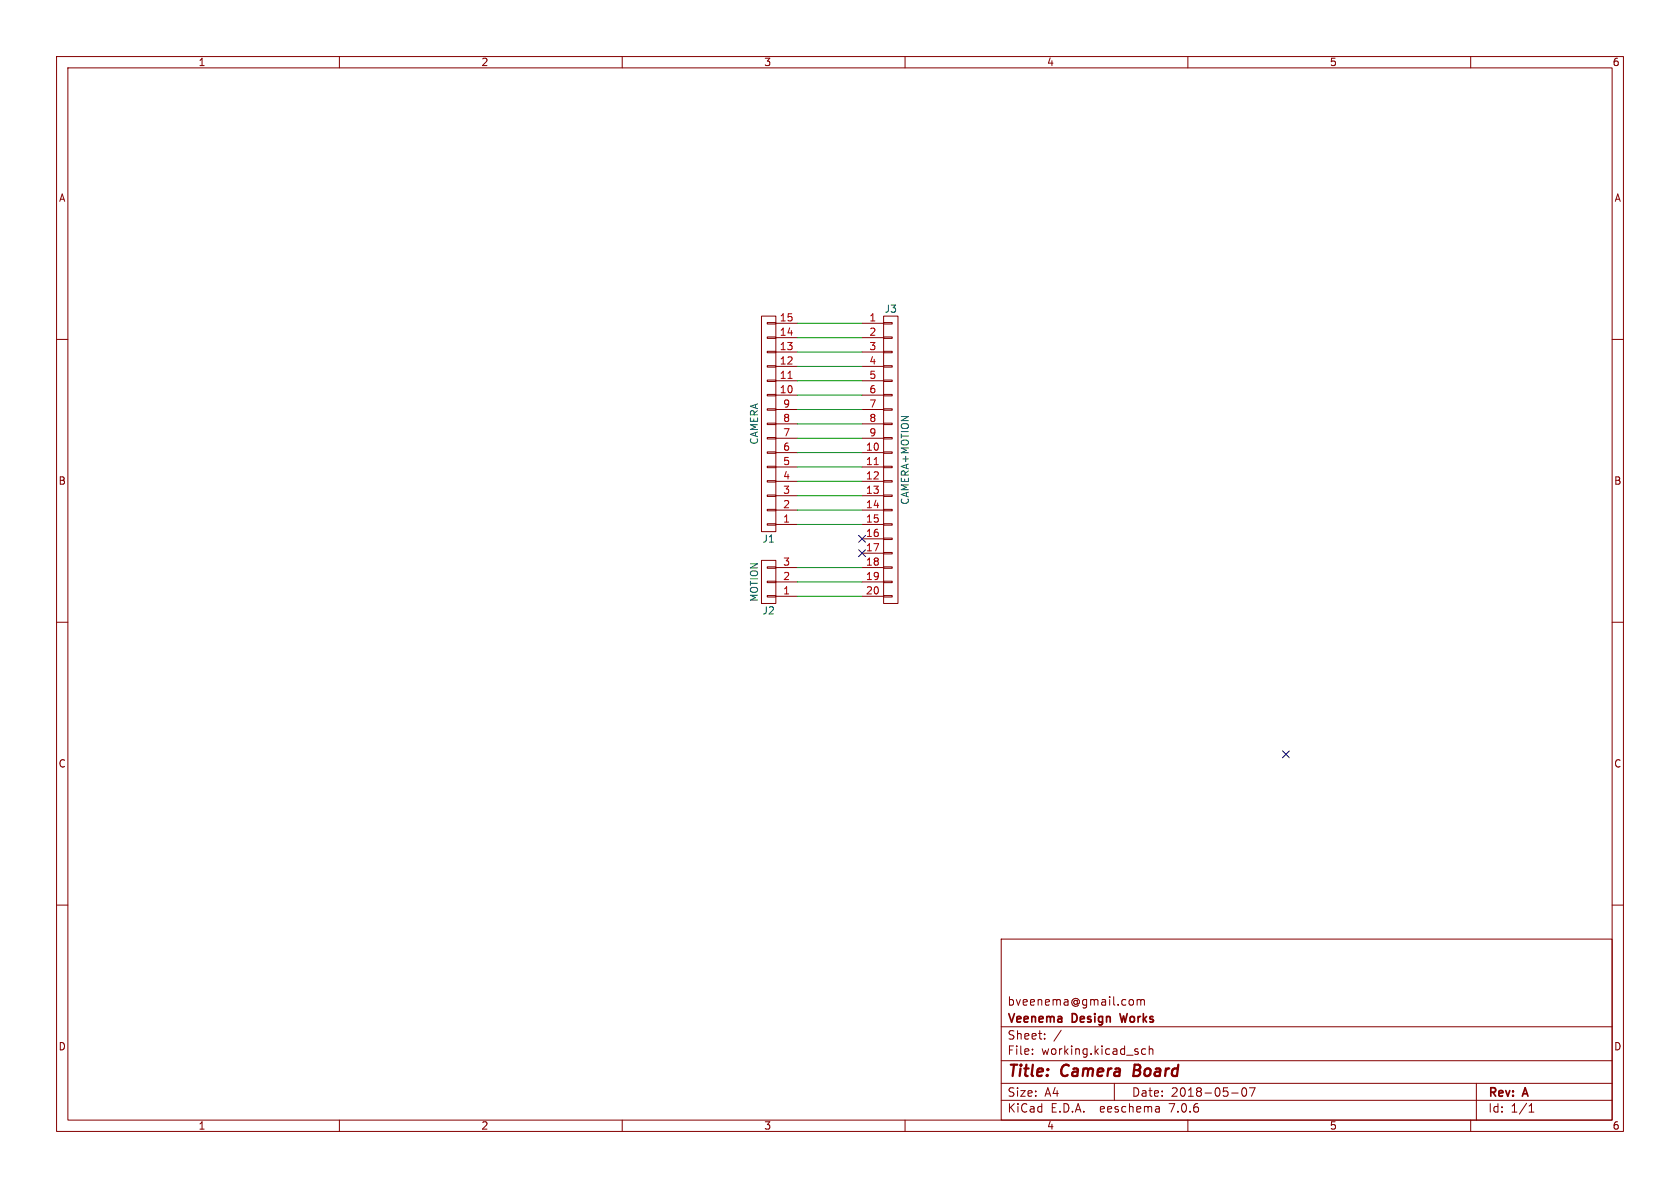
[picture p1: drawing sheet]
(kicad_sch (version 20230121) (generator eeschema)

 (paper "A4")

 (title_block
  (title "Camera Board")
  (date "2018-05-07")
  (rev "A")
  (company "Veenema Design Works")
  (comment 1 "bveenema@gmail.com"))

 (lib_symbols
  (symbol "CameraBoard-rescue:CONN_01X03" (pin_names (offset 1.016) hide) (in_bom yes) (on_board yes)
   (property "Reference" "J" (at 0 5.08 0) (effects (font (size 1.27 1.27))))
   (property "Value" "CONN_01X03" (at 2.54 0 90) (effects (font (size 1.27 1.27))))
   (property "Footprint" "" (at 0 0 0) (effects (font (size 1.27 1.27)) hide))
   (property "Datasheet" "" (at 0 0 0) (effects (font (size 1.27 1.27)) hide))
   (symbol "CONN_01X03_0_1"
    (rectangle (start -1.27 -2.413) (end 0.254 -2.667) (stroke (width 0) (type solid)) (fill (type none)))
    (rectangle (start -1.27 0.127) (end 0.254 -0.127) (stroke (width 0) (type solid)) (fill (type none)))
    (rectangle (start -1.27 2.667) (end 0.254 2.413) (stroke (width 0) (type solid)) (fill (type none)))
    (rectangle (start -1.27 3.81) (end 1.27 -3.81) (stroke (width 0) (type solid)) (fill (type none))))
   (symbol "CONN_01X03_1_1"
    (pin passive line (at -5.08 2.54 0) (length 3.81) (name "P1" (effects (font (size 1.27 1.27)))) (number "1" (effects (font (size 1.27 1.27)))))
    (pin passive line (at -5.08 0 0) (length 3.81) (name "P2" (effects (font (size 1.27 1.27)))) (number "2" (effects (font (size 1.27 1.27)))))
    (pin passive line (at -5.08 -2.54 0) (length 3.81) (name "P3" (effects (font (size 1.27 1.27)))) (number "3" (effects (font (size 1.27 1.27)))))))
  (symbol "CameraBoard-rescue:CONN_01X15" (pin_names (offset 1.016) hide) (in_bom yes) (on_board yes)
   (property "Reference" "J" (at 0 20.32 0) (effects (font (size 1.27 1.27))))
   (property "Value" "CONN_01X15" (at 2.54 0 90) (effects (font (size 1.27 1.27))))
   (property "Footprint" "" (at 0 0 0) (effects (font (size 1.27 1.27)) hide))
   (property "Datasheet" "" (at 0 0 0) (effects (font (size 1.27 1.27)) hide))
   (symbol "CONN_01X15_0_1"
    (rectangle (start -1.27 -17.653) (end 0.254 -17.907) (stroke (width 0) (type solid)) (fill (type none)))
    (rectangle (start -1.27 -15.113) (end 0.254 -15.367) (stroke (width 0) (type solid)) (fill (type none)))
    (rectangle (start -1.27 -12.573) (end 0.254 -12.827) (stroke (width 0) (type solid)) (fill (type none)))
    (rectangle (start -1.27 -10.033) (end 0.254 -10.287) (stroke (width 0) (type solid)) (fill (type none)))
    (rectangle (start -1.27 -7.493) (end 0.254 -7.747) (stroke (width 0) (type solid)) (fill (type none)))
    (rectangle (start -1.27 -4.953) (end 0.254 -5.207) (stroke (width 0) (type solid)) (fill (type none)))
    (rectangle (start -1.27 -2.413) (end 0.254 -2.667) (stroke (width 0) (type solid)) (fill (type none)))
    (rectangle (start -1.27 0.127) (end 0.254 -0.127) (stroke (width 0) (type solid)) (fill (type none)))
    (rectangle (start -1.27 2.667) (end 0.254 2.413) (stroke (width 0) (type solid)) (fill (type none)))
    (rectangle (start -1.27 5.207) (end 0.254 4.953) (stroke (width 0) (type solid)) (fill (type none)))
    (rectangle (start -1.27 7.747) (end 0.254 7.493) (stroke (width 0) (type solid)) (fill (type none)))
    (rectangle (start -1.27 10.287) (end 0.254 10.033) (stroke (width 0) (type solid)) (fill (type none)))
    (rectangle (start -1.27 12.827) (end 0.254 12.573) (stroke (width 0) (type solid)) (fill (type none)))
    (rectangle (start -1.27 15.367) (end 0.254 15.113) (stroke (width 0) (type solid)) (fill (type none)))
    (rectangle (start -1.27 17.907) (end 0.254 17.653) (stroke (width 0) (type solid)) (fill (type none)))
    (rectangle (start -1.27 19.05) (end 1.27 -19.05) (stroke (width 0) (type solid)) (fill (type none))))
   (symbol "CONN_01X15_1_1"
    (pin passive line (at -5.08 17.78 0) (length 3.81) (name "P1" (effects (font (size 1.27 1.27)))) (number "1" (effects (font (size 1.27 1.27)))))
    (pin passive line (at -5.08 -5.08 0) (length 3.81) (name "P10" (effects (font (size 1.27 1.27)))) (number "10" (effects (font (size 1.27 1.27)))))
    (pin passive line (at -5.08 -7.62 0) (length 3.81) (name "P11" (effects (font (size 1.27 1.27)))) (number "11" (effects (font (size 1.27 1.27)))))
    (pin passive line (at -5.08 -10.16 0) (length 3.81) (name "P12" (effects (font (size 1.27 1.27)))) (number "12" (effects (font (size 1.27 1.27)))))
    (pin passive line (at -5.08 -12.7 0) (length 3.81) (name "P13" (effects (font (size 1.27 1.27)))) (number "13" (effects (font (size 1.27 1.27)))))
    (pin passive line (at -5.08 -15.24 0) (length 3.81) (name "P14" (effects (font (size 1.27 1.27)))) (number "14" (effects (font (size 1.27 1.27)))))
    (pin passive line (at -5.08 -17.78 0) (length 3.81) (name "P15" (effects (font (size 1.27 1.27)))) (number "15" (effects (font (size 1.27 1.27)))))
    (pin passive line (at -5.08 15.24 0) (length 3.81) (name "P2" (effects (font (size 1.27 1.27)))) (number "2" (effects (font (size 1.27 1.27)))))
    (pin passive line (at -5.08 12.7 0) (length 3.81) (name "P3" (effects (font (size 1.27 1.27)))) (number "3" (effects (font (size 1.27 1.27)))))
    (pin passive line (at -5.08 10.16 0) (length 3.81) (name "P4" (effects (font (size 1.27 1.27)))) (number "4" (effects (font (size 1.27 1.27)))))
    (pin passive line (at -5.08 7.62 0) (length 3.81) (name "P5" (effects (font (size 1.27 1.27)))) (number "5" (effects (font (size 1.27 1.27)))))
    (pin passive line (at -5.08 5.08 0) (length 3.81) (name "P6" (effects (font (size 1.27 1.27)))) (number "6" (effects (font (size 1.27 1.27)))))
    (pin passive line (at -5.08 2.54 0) (length 3.81) (name "P7" (effects (font (size 1.27 1.27)))) (number "7" (effects (font (size 1.27 1.27)))))
    (pin passive line (at -5.08 0 0) (length 3.81) (name "P8" (effects (font (size 1.27 1.27)))) (number "8" (effects (font (size 1.27 1.27)))))
    (pin passive line (at -5.08 -2.54 0) (length 3.81) (name "P9" (effects (font (size 1.27 1.27)))) (number "9" (effects (font (size 1.27 1.27)))))))
  (symbol "CameraBoard-rescue:CONN_01X20" (pin_names (offset 1.016) hide) (in_bom yes) (on_board yes)
   (property "Reference" "J" (at 0 26.67 0) (effects (font (size 1.27 1.27))))
   (property "Value" "CONN_01X20" (at 2.54 0 90) (effects (font (size 1.27 1.27))))
   (property "Footprint" "" (at 0 0 0) (effects (font (size 1.27 1.27)) hide))
   (property "Datasheet" "" (at 0 0 0) (effects (font (size 1.27 1.27)) hide))
   (symbol "CONN_01X20_0_1"
    (rectangle (start -1.27 -25.4) (end 1.27 25.4) (stroke (width 0) (type solid)) (fill (type none)))
    (rectangle (start -1.27 -24.003) (end 0.254 -24.257) (stroke (width 0) (type solid)) (fill (type none)))
    (rectangle (start -1.27 -21.463) (end 0.254 -21.717) (stroke (width 0) (type solid)) (fill (type none)))
    (rectangle (start -1.27 -18.923) (end 0.254 -19.177) (stroke (width 0) (type solid)) (fill (type none)))
    (rectangle (start -1.27 -16.383) (end 0.254 -16.637) (stroke (width 0) (type solid)) (fill (type none)))
    (rectangle (start -1.27 -13.843) (end 0.254 -14.097) (stroke (width 0) (type solid)) (fill (type none)))
    (rectangle (start -1.27 -11.303) (end 0.254 -11.557) (stroke (width 0) (type solid)) (fill (type none)))
    (rectangle (start -1.27 -8.763) (end 0.254 -9.017) (stroke (width 0) (type solid)) (fill (type none)))
    (rectangle (start -1.27 -6.223) (end 0.254 -6.477) (stroke (width 0) (type solid)) (fill (type none)))
    (rectangle (start -1.27 -3.683) (end 0.254 -3.937) (stroke (width 0) (type solid)) (fill (type none)))
    (rectangle (start -1.27 -1.143) (end 0.254 -1.397) (stroke (width 0) (type solid)) (fill (type none)))
    (rectangle (start -1.27 1.397) (end 0.254 1.143) (stroke (width 0) (type solid)) (fill (type none)))
    (rectangle (start -1.27 3.937) (end 0.254 3.683) (stroke (width 0) (type solid)) (fill (type none)))
    (rectangle (start -1.27 6.477) (end 0.254 6.223) (stroke (width 0) (type solid)) (fill (type none)))
    (rectangle (start -1.27 9.017) (end 0.254 8.763) (stroke (width 0) (type solid)) (fill (type none)))
    (rectangle (start -1.27 11.557) (end 0.254 11.303) (stroke (width 0) (type solid)) (fill (type none)))
    (rectangle (start -1.27 14.097) (end 0.254 13.843) (stroke (width 0) (type solid)) (fill (type none)))
    (rectangle (start -1.27 16.637) (end 0.254 16.383) (stroke (width 0) (type solid)) (fill (type none)))
    (rectangle (start -1.27 19.177) (end 0.254 18.923) (stroke (width 0) (type solid)) (fill (type none)))
    (rectangle (start -1.27 21.717) (end 0.254 21.463) (stroke (width 0) (type solid)) (fill (type none)))
    (rectangle (start -1.27 24.257) (end 0.254 24.003) (stroke (width 0) (type solid)) (fill (type none))))
   (symbol "CONN_01X20_1_1"
    (pin passive line (at -5.08 24.13 0) (length 3.81) (name "P1" (effects (font (size 1.27 1.27)))) (number "1" (effects (font (size 1.27 1.27)))))
    (pin passive line (at -5.08 1.27 0) (length 3.81) (name "P10" (effects (font (size 1.27 1.27)))) (number "10" (effects (font (size 1.27 1.27)))))
    (pin passive line (at -5.08 -1.27 0) (length 3.81) (name "P11" (effects (font (size 1.27 1.27)))) (number "11" (effects (font (size 1.27 1.27)))))
    (pin passive line (at -5.08 -3.81 0) (length 3.81) (name "P12" (effects (font (size 1.27 1.27)))) (number "12" (effects (font (size 1.27 1.27)))))
    (pin passive line (at -5.08 -6.35 0) (length 3.81) (name "P13" (effects (font (size 1.27 1.27)))) (number "13" (effects (font (size 1.27 1.27)))))
    (pin passive line (at -5.08 -8.89 0) (length 3.81) (name "P14" (effects (font (size 1.27 1.27)))) (number "14" (effects (font (size 1.27 1.27)))))
    (pin passive line (at -5.08 -11.43 0) (length 3.81) (name "P15" (effects (font (size 1.27 1.27)))) (number "15" (effects (font (size 1.27 1.27)))))
    (pin passive line (at -5.08 -13.97 0) (length 3.81) (name "P16" (effects (font (size 1.27 1.27)))) (number "16" (effects (font (size 1.27 1.27)))))
    (pin passive line (at -5.08 -16.51 0) (length 3.81) (name "P17" (effects (font (size 1.27 1.27)))) (number "17" (effects (font (size 1.27 1.27)))))
    (pin passive line (at -5.08 -19.05 0) (length 3.81) (name "P18" (effects (font (size 1.27 1.27)))) (number "18" (effects (font (size 1.27 1.27)))))
    (pin passive line (at -5.08 -21.59 0) (length 3.81) (name "P19" (effects (font (size 1.27 1.27)))) (number "19" (effects (font (size 1.27 1.27)))))
    (pin passive line (at -5.08 21.59 0) (length 3.81) (name "P2" (effects (font (size 1.27 1.27)))) (number "2" (effects (font (size 1.27 1.27)))))
    (pin passive line (at -5.08 -24.13 0) (length 3.81) (name "P20" (effects (font (size 1.27 1.27)))) (number "20" (effects (font (size 1.27 1.27)))))
    (pin passive line (at -5.08 19.05 0) (length 3.81) (name "P3" (effects (font (size 1.27 1.27)))) (number "3" (effects (font (size 1.27 1.27)))))
    (pin passive line (at -5.08 16.51 0) (length 3.81) (name "P4" (effects (font (size 1.27 1.27)))) (number "4" (effects (font (size 1.27 1.27)))))
    (pin passive line (at -5.08 13.97 0) (length 3.81) (name "P5" (effects (font (size 1.27 1.27)))) (number "5" (effects (font (size 1.27 1.27)))))
    (pin passive line (at -5.08 11.43 0) (length 3.81) (name "P6" (effects (font (size 1.27 1.27)))) (number "6" (effects (font (size 1.27 1.27)))))
    (pin passive line (at -5.08 8.89 0) (length 3.81) (name "P7" (effects (font (size 1.27 1.27)))) (number "7" (effects (font (size 1.27 1.27)))))
    (pin passive line (at -5.08 6.35 0) (length 3.81) (name "P8" (effects (font (size 1.27 1.27)))) (number "8" (effects (font (size 1.27 1.27)))))
    (pin passive line (at -5.08 3.81 0) (length 3.81) (name "P9" (effects (font (size 1.27 1.27)))) (number "9" (effects (font (size 1.27 1.27))))))))


 (no_connect (at 152.4 97.79))
 (no_connect (at 152.4 95.25))
 (no_connect (at 227.33 133.35))

 (wire (pts (xy 140.97 62.23) (xy 152.4 62.23)) (stroke (width 0) (type default)))
 (wire (pts (xy 140.97 90.17) (xy 152.4 90.17)) (stroke (width 0) (type default)))
 (wire (pts (xy 140.97 100.33) (xy 152.4 100.33)) (stroke (width 0) (type default)))
 (wire (pts (xy 140.97 85.09) (xy 152.4 85.09)) (stroke (width 0) (type default)))
 (wire (pts (xy 140.97 69.85) (xy 152.4 69.85)) (stroke (width 0) (type default)))
 (wire (pts (xy 140.97 67.31) (xy 152.4 67.31)) (stroke (width 0) (type default)))
 (wire (pts (xy 152.4 82.55) (xy 140.97 82.55)) (stroke (width 0) (type default)))
 (wire (pts (xy 152.4 92.71) (xy 140.97 92.71)) (stroke (width 0) (type default)))
 (wire (pts (xy 152.4 59.69) (xy 140.97 59.69)) (stroke (width 0) (type default)))
 (wire (pts (xy 140.97 80.01) (xy 152.4 80.01)) (stroke (width 0) (type default)))
 (wire (pts (xy 152.4 102.87) (xy 140.97 102.87)) (stroke (width 0) (type default)))
 (wire (pts (xy 140.97 105.41) (xy 152.4 105.41)) (stroke (width 0) (type default)))
 (wire (pts (xy 152.4 87.63) (xy 140.97 87.63)) (stroke (width 0) (type default)))
 (wire (pts (xy 152.4 77.47) (xy 140.97 77.47)) (stroke (width 0) (type default)))
 (wire (pts (xy 140.97 74.93) (xy 152.4 74.93)) (stroke (width 0) (type default)))
 (wire (pts (xy 152.4 72.39) (xy 140.97 72.39)) (stroke (width 0) (type default)))
 (wire (pts (xy 140.97 64.77) (xy 152.4 64.77)) (stroke (width 0) (type default)))
 (wire (pts (xy 140.97 57.15) (xy 152.4 57.15)) (stroke (width 0) (type default)))

 (symbol (lib_id "CameraBoard-rescue:CONN_01X15") (at 135.89 74.93 180) (unit 1) (in_bom yes) (on_board yes) (dnp no)
  (property "Reference" "J1" (at 135.89 95.25 0) (effects (font (size 1.27 1.27))))
  (property "Value" "CAMERA" (at 133.35 74.93 90) (effects (font (size 1.27 1.27))))
  (property "Footprint" "Connector_FFC-FPC:TE_1-84953-5_1x15_P1.0mm_Horizontal" (at 135.89 74.93 0) (effects (font (size 1.27 1.27)) hide))
  (property "Datasheet" "http://www.te.com/commerce/DocumentDelivery/DDEController?Action=srchrtrv&DocNm=84953&DocType=Customer+Drawing&DocLang=English" (at 135.89 74.93 0) (effects (font (size 1.27 1.27)) hide))
  (property "MPN" "1-84953-5" (at 135.89 74.93 0) (effects (font (size 1.524 1.524)) hide))
  (property "Alt MPN" "ZF1-15-01-T-WT" (at 135.89 74.93 0) (effects (font (size 1.524 1.524)) hide)) (pin "1") (pin "10") (pin "11") (pin "12") (pin "13") (pin "14") (pin "15") (pin "2") (pin "3") (pin "4") (pin "5") (pin "6") (pin "7") (pin "8") (pin "9"))

 (symbol (lib_id "CameraBoard-rescue:CONN_01X03") (at 135.89 102.87 180) (unit 1) (in_bom yes) (on_board yes) (dnp no)
  (property "Reference" "J2" (at 135.89 107.95 0) (effects (font (size 1.27 1.27))))
  (property "Value" "MOTION" (at 133.35 102.87 90) (effects (font (size 1.27 1.27))))
  (property "Footprint" "Connectors_JST:JST_PH_S3B-PH-SM4-TB_03x2.00mm_Angled" (at 135.89 102.87 0) (effects (font (size 1.27 1.27)) hide))
  (property "Datasheet" "http://www.jst-mfg.com/product/pdf/eng/ePH.pdf" (at 135.89 102.87 0) (effects (font (size 1.27 1.27)) hide))
  (property "MPN" "S3B-PH-SM4-TB(LF)(SN)" (at 135.89 102.87 0) (effects (font (size 1.524 1.524)) hide)) (pin "1") (pin "2") (pin "3"))

 (symbol (lib_id "CameraBoard-rescue:CONN_01X20") (at 157.48 81.28 0) (unit 1) (in_bom yes) (on_board yes) (dnp no)
  (property "Reference" "J3" (at 157.48 54.61 0) (effects (font (size 1.27 1.27))))
  (property "Value" "CAMERA+MOTION" (at 160.02 81.28 90) (effects (font (size 1.27 1.27))))
  (property "Footprint" "Connector_FFC-FPC:TE_2-84953-0_1x20_P1.0mm_Horizontal" (at 157.48 81.28 0) (effects (font (size 1.27 1.27)) hide))
  (property "Datasheet" "http://www.te.com/commerce/DocumentDelivery/DDEController?Action=srchrtrv&DocNm=84953&DocType=Customer+Drawing&DocLang=English" (at 157.48 81.28 0) (effects (font (size 1.27 1.27)) hide))
  (property "MPN" "2-84953-0" (at 157.48 81.28 0) (effects (font (size 1.524 1.524)) hide))
  (property "Alt MPN" "68612014122" (at 157.48 81.28 0) (effects (font (size 1.524 1.524)) hide)) (pin "1") (pin "10") (pin "11") (pin "12") (pin "13") (pin "14") (pin "15") (pin "16") (pin "17") (pin "18") (pin "19") (pin "2") (pin "20") (pin "3") (pin "4") (pin "5") (pin "6") (pin "7") (pin "8") (pin "9"))

 (sheet_instances (path "" (page "1"))))
